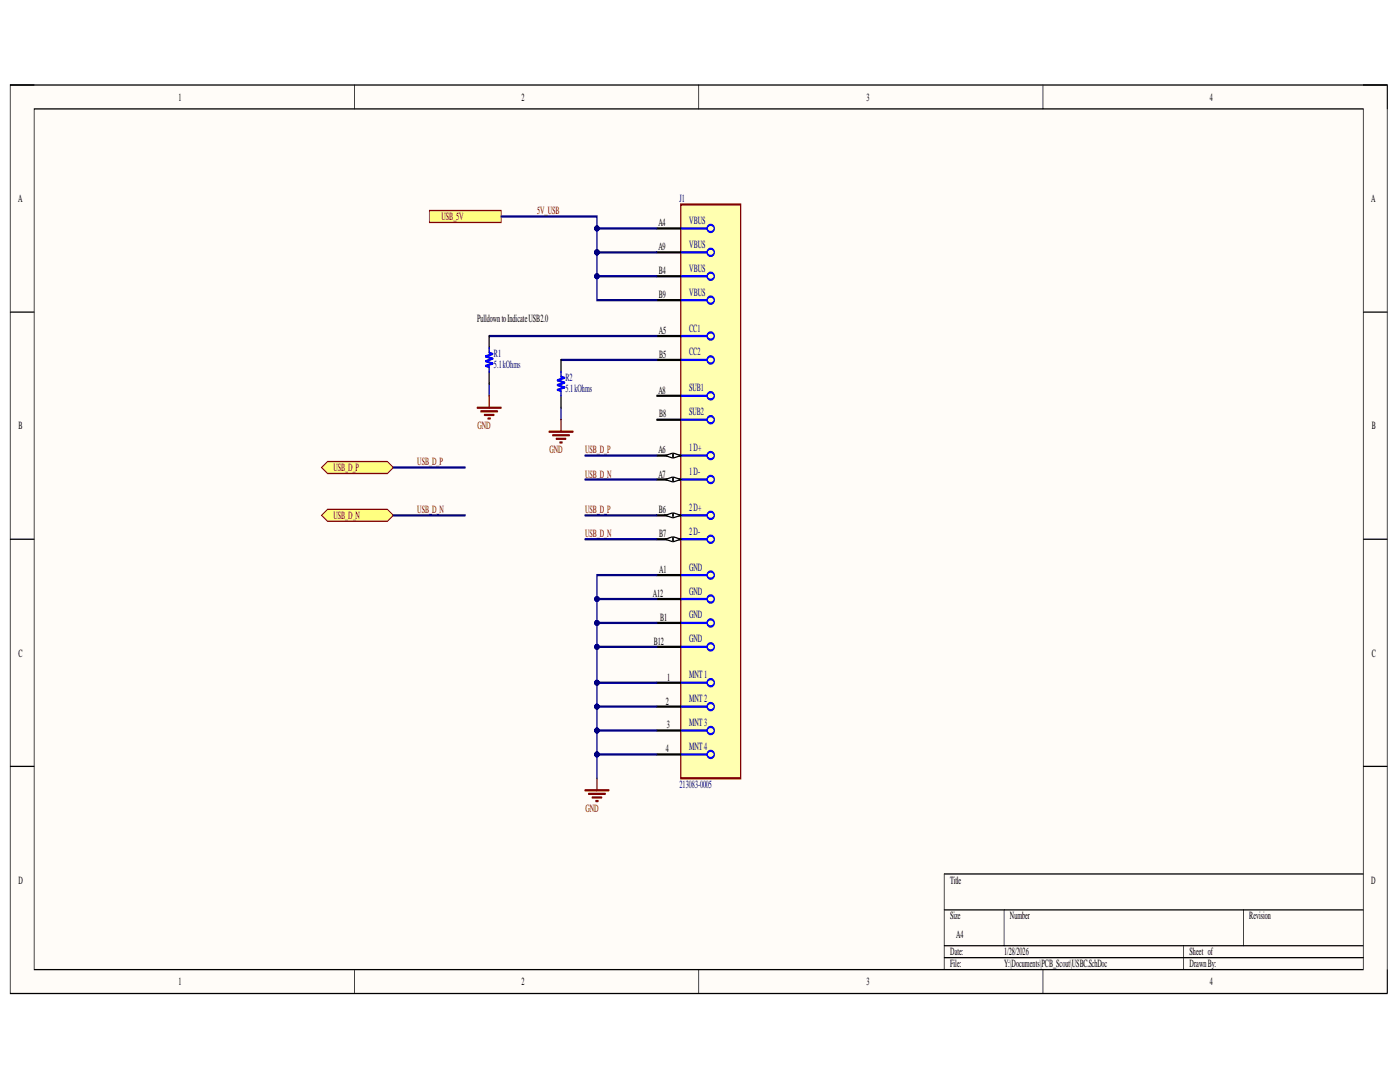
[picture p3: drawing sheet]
<svg xmlns="http://www.w3.org/2000/svg" width="279mm" height="216mm" viewBox="0 0 279 216" stroke-linecap="round" stroke-linejoin="round" font-family="sans-serif">
<path d="M2 17h274.8v181.2h-274.8z" fill-rule="evenodd" fill="#fffcf8"/>
<path d="M2 17h274.8v181.2h-274.8z" fill="none" stroke="#000" stroke-width=".2"/>
<path d="M6.8 21.7h265.3v171.8h-265.3z" fill-rule="evenodd" fill="#fffcf8"/>
<g fill="none" stroke="#000" stroke-width=".2">
<path d="M2 17h4.8M70.7 17v4.7M139.4 17v4.7M208.1 17v4.7M272.1 17h4.7v4.7M6.8 21.7h265.3v171.8h-265.3zM2 62.3h4.8M272.1 62.3h4.7M2 107.6h4.8M272.1 107.6h4.7M2 152.9h4.8M272.1 152.9h4.7"/>
<path d="M272.1 174.4h-83.7v19.1M70.7 193.5v4.7M139.4 193.5v4.7M188.4 181.6h83.7M188.4 188.7h83.7M188.4 191.1h83.7M200.4 181.6v7.1M208.1 193.5v4.7M236.2 188.7v4.8M248.2 181.6v7.1M276.8 193.5v4.7"/>
</g>
<path d="M135.9 40.8h11.9v114.5h-11.9z" fill-rule="evenodd" fill="#ffffb0"/>
<path d="M135.9 40.8h11.9v114.5h-11.9z" fill="none" stroke="#800000" stroke-width=".34"/>
<g fill="none" stroke="#00f" stroke-width=".34">
<path d="M135.9 45.6h5.2M135.9 50.4h5.2M135.9 55.1h5.2M135.9 59.9h5.2M135.9 67.1h5.2M135.9 79h5.2M135.9 71.8h5.2M135.9 90.9h5.2M135.9 95.7h5.2M135.9 83.8h5.2M135.9 114.8h5.2M135.9 119.5h5.2"/>
<path d="M135.9 102.8h5.2M135.9 107.6h5.2M135.9 136.2h5.2M135.9 124.3h5.2M135.9 129.1h5.2M135.9 141h5.2M135.9 145.8h5.2M135.9 150.5h5.2"/>
<circle cx="141.8" cy="59.9" r=".72"/>
<circle cx="141.8" cy="50.4" r=".72"/>
<circle cx="141.8" cy="55.1" r=".72"/>
<circle cx="141.8" cy="45.6" r=".72"/>
<circle cx="141.8" cy="71.8" r=".72"/>
<circle cx="141.8" cy="79" r=".72"/>
<circle cx="141.8" cy="67.1" r=".72"/>
<circle cx="141.8" cy="83.7" r=".72"/>
<circle cx="141.8" cy="90.9" r=".72"/>
<circle cx="141.8" cy="95.7" r=".72"/>
<circle cx="141.8" cy="114.8" r=".72"/>
<circle cx="141.8" cy="102.8" r=".72"/>
<circle cx="141.8" cy="107.6" r=".72"/>
<circle cx="141.8" cy="119.5" r=".72"/>
<circle cx="141.8" cy="136.2" r=".72"/>
<circle cx="141.8" cy="124.3" r=".72"/>
<circle cx="141.8" cy="129.1" r=".72"/>
<circle cx="141.8" cy="145.8" r=".72"/>
<circle cx="141.8" cy="150.5" r=".72"/>
<circle cx="141.8" cy="141" r=".72"/>
</g>
<path d="M131.1 45.6h4.8M131.1 67.1h4.8M131.1 90.9h4.8M131.1 114.8h4.8M131.1 136.2h4.8M131.1 141h4.8M131.1 145.8h4.8M131.1 150.5h4.8" fill="none" stroke="#000" stroke-width=".34"/>
<path d="M134.4 90.4l1.5 .5-1.5 .5z" fill="#f8fcff"/>
<path d="M134.4 90.4l1.5 .5-1.5 .5z" fill="none" stroke="#000" stroke-width=".2"/>
<path d="M132.8 90.9l1.4-.5v1z" fill="#f8fcff"/>
<path d="M132.8 90.9l1.4-.5v1z" fill="none" stroke="#000" stroke-width=".2"/>
<path d="M131.1 95.7h4.8" fill="none" stroke="#000" stroke-width=".34"/>
<path d="M134.4 95.2l1.5 .5-1.5 .5z" fill="#f8fcff"/>
<path d="M134.4 95.2l1.5 .5-1.5 .5z" fill="none" stroke="#000" stroke-width=".2"/>
<path d="M132.8 95.7l1.4-.5v1z" fill="#f8fcff"/>
<path d="M132.8 95.7l1.4-.5v1z" fill="none" stroke="#000" stroke-width=".2"/>
<path d="M131.1 50.4h4.8M131.1 55.1h4.8M131.1 79h4.8M131.1 71.8h4.8M131.1 119.5h4.8M131.1 102.8h4.8M131.1 124.3h4.8" fill="none" stroke="#000" stroke-width=".34"/>
<path d="M134.4 102.4l1.5 .4-1.5 .5z" fill="#f8fcff"/>
<path d="M134.4 102.4l1.5 .4-1.5 .5z" fill="none" stroke="#000" stroke-width=".2"/>
<path d="M132.8 102.8l1.4-.4v.9z" fill="#f8fcff"/>
<path d="M132.8 102.8l1.4-.4v.9z" fill="none" stroke="#000" stroke-width=".2"/>
<path d="M131.1 107.6h4.8" fill="none" stroke="#000" stroke-width=".34"/>
<path d="M134.4 107.1l1.5 .5-1.5 .5z" fill="#f8fcff"/>
<path d="M134.4 107.1l1.5 .5-1.5 .5z" fill="none" stroke="#000" stroke-width=".2"/>
<path d="M132.8 107.6l1.4-.5v1z" fill="#f8fcff"/>
<path d="M132.8 107.6l1.4-.5v1z" fill="none" stroke="#000" stroke-width=".2"/>
<path d="M131.1 59.9h4.8M131.1 83.8h4.8M131.1 129.1h4.8" fill="none" stroke="#000" stroke-width=".34"/>
<path d="M64.2 102.8l1.2-1.2h11.9l1.2 1.2-1.2 1.2h-11.9z" fill-rule="evenodd" fill="#ffff80"/>
<path d="M64.2 102.8l1.2-1.2h11.9l1.2 1.2-1.2 1.2h-11.9z" fill="none" stroke="#800000" stroke-width=".2"/>
<path d="M64.2 93.3l1.2-1.2h11.9l1.2 1.2-1.2 1.2h-11.9z" fill-rule="evenodd" fill="#ffff80"/>
<path d="M64.2 93.3l1.2-1.2h11.9l1.2 1.2-1.2 1.2h-11.9z" fill="none" stroke="#800000" stroke-width=".2"/>
<path d="M85.7 42h14.3v2.4h-14.3z" fill-rule="evenodd" fill="#ffff80"/>
<path d="M85.7 42h14.3v2.4h-14.3z" fill="none" stroke="#800000" stroke-width=".2"/>
<path d="M119.1 50.4h12" fill="none" stroke="#000080" stroke-width=".34"/>
<circle cx="119.1" cy="50.4" r=".48" fill="#000080"/>
<circle cx="119.1" cy="50.4" r=".48" fill="none" stroke="#000080" stroke-width=".2"/>
<path d="M119.1 50.4v4.7h12" fill="none" stroke="#000080" stroke-width=".34"/>
<circle cx="119.1" cy="50.4" r=".48" fill="#000080"/>
<circle cx="119.1" cy="50.4" r=".48" fill="none" stroke="#000080" stroke-width=".2"/>
<circle cx="119.1" cy="55.1" r=".48" fill="#000080"/>
<circle cx="119.1" cy="55.1" r=".48" fill="none" stroke="#000080" stroke-width=".2"/>
<path d="M119.1 55.1v4.8h12" fill="none" stroke="#000080" stroke-width=".34"/>
<circle cx="119.1" cy="55.1" r=".48" fill="#000080"/>
<circle cx="119.1" cy="55.1" r=".48" fill="none" stroke="#000080" stroke-width=".2"/>
<path d="M100 43.2h19.1v7.2" fill="none" stroke="#000080" stroke-width=".34"/>
<circle cx="119.1" cy="45.6" r=".48" fill="#000080"/>
<circle cx="119.1" cy="45.6" r=".48" fill="none" stroke="#000080" stroke-width=".2"/>
<circle cx="119.1" cy="50.4" r=".48" fill="#000080"/>
<circle cx="119.1" cy="50.4" r=".48" fill="none" stroke="#000080" stroke-width=".2"/>
<path d="M119.1 45.6h12" fill="none" stroke="#000080" stroke-width=".34"/>
<circle cx="119.1" cy="45.6" r=".48" fill="#000080"/>
<circle cx="119.1" cy="45.6" r=".48" fill="none" stroke="#000080" stroke-width=".2"/>
<path d="M116.7 90.9h14.4M116.7 95.7h14.4M116.7 102.8h14.4M116.7 107.6h14.4M131.1 114.8h-12v40.5" fill="none" stroke="#000080" stroke-width=".34"/>
<path d="M116.7 157.7h4.8M117.5 158.4h3.3M118.2 159.1h1.9M118.9 159.8h.5M119.1 155.3v2.4" fill="none" stroke="#800000" stroke-width=".34"/>
<circle cx="119.1" cy="150.5" r=".48" fill="#000080"/>
<circle cx="119.1" cy="150.5" r=".48" fill="none" stroke="#000080" stroke-width=".2"/>
<circle cx="119.1" cy="145.8" r=".48" fill="#000080"/>
<circle cx="119.1" cy="145.8" r=".48" fill="none" stroke="#000080" stroke-width=".2"/>
<circle cx="119.1" cy="141" r=".48" fill="#000080"/>
<circle cx="119.1" cy="141" r=".48" fill="none" stroke="#000080" stroke-width=".2"/>
<circle cx="119.1" cy="136.2" r=".48" fill="#000080"/>
<circle cx="119.1" cy="136.2" r=".48" fill="none" stroke="#000080" stroke-width=".2"/>
<circle cx="119.1" cy="129.1" r=".48" fill="#000080"/>
<circle cx="119.1" cy="129.1" r=".48" fill="none" stroke="#000080" stroke-width=".2"/>
<circle cx="119.1" cy="124.3" r=".48" fill="#000080"/>
<circle cx="119.1" cy="124.3" r=".48" fill="none" stroke="#000080" stroke-width=".2"/>
<circle cx="119.1" cy="119.5" r=".48" fill="#000080"/>
<circle cx="119.1" cy="119.5" r=".48" fill="none" stroke="#000080" stroke-width=".2"/>
<path d="M119.1 119.5h12" fill="none" stroke="#000080" stroke-width=".34"/>
<circle cx="119.1" cy="119.5" r=".48" fill="#000080"/>
<circle cx="119.1" cy="119.5" r=".48" fill="none" stroke="#000080" stroke-width=".2"/>
<path d="M119.1 124.3h12" fill="none" stroke="#000080" stroke-width=".34"/>
<circle cx="119.1" cy="124.3" r=".48" fill="#000080"/>
<circle cx="119.1" cy="124.3" r=".48" fill="none" stroke="#000080" stroke-width=".2"/>
<path d="M119.1 129.1h12" fill="none" stroke="#000080" stroke-width=".34"/>
<circle cx="119.1" cy="129.1" r=".48" fill="#000080"/>
<circle cx="119.1" cy="129.1" r=".48" fill="none" stroke="#000080" stroke-width=".2"/>
<path d="M119.1 136.2h12" fill="none" stroke="#000080" stroke-width=".34"/>
<circle cx="119.1" cy="136.2" r=".48" fill="#000080"/>
<circle cx="119.1" cy="136.2" r=".48" fill="none" stroke="#000080" stroke-width=".2"/>
<path d="M119.1 141h12" fill="none" stroke="#000080" stroke-width=".34"/>
<circle cx="119.1" cy="141" r=".48" fill="#000080"/>
<circle cx="119.1" cy="141" r=".48" fill="none" stroke="#000080" stroke-width=".2"/>
<path d="M119.1 145.8h12" fill="none" stroke="#000080" stroke-width=".34"/>
<circle cx="119.1" cy="145.8" r=".48" fill="#000080"/>
<circle cx="119.1" cy="145.8" r=".48" fill="none" stroke="#000080" stroke-width=".2"/>
<path d="M119.1 150.5h12" fill="none" stroke="#000080" stroke-width=".34"/>
<circle cx="119.1" cy="150.5" r=".48" fill="#000080"/>
<circle cx="119.1" cy="150.5" r=".48" fill="none" stroke="#000080" stroke-width=".2"/>
<path d="M97.6 67.1h33.5M97.6 76.6v2.4M112 71.8h19.1M78.5 93.3h14.3M112 81.4v2.4M78.5 102.8h14.3" fill="none" stroke="#000080" stroke-width=".34"/>
<path d="M97.6 79v2.4M95.2 81.4h4.8M96 82.1h3.3M96.7 82.8h1.9M97.4 83.5h.5M109.6 86.1h4.7M110.3 86.8h3.3M111 87.6h1.9M111.7 88.3h.5M112 83.8v2.3" fill="none" stroke="#800000" stroke-width=".34"/>
<path d="M97.6 67.1v2.3M97.6 74.2v2.4M112 71.8v2.4M112 79v2.4" fill="none" stroke="#000" stroke-width=".34"/>
<path d="M97.6 69.4v1l.7 .2-1.4 .5 1.4 .5-1.4 .5 1.4 .4-1.4 .5 .7 .3v.9M112 74.2v1l.7 .2-1.5 .5 1.5 .5-1.5 .4 1.5 .5-1.5 .5 .8 .2v1" fill="none" stroke="#00f" stroke-width=".34"/>
<g font-size="2.2">
<text x="35.6" y="20.1">1</text>
<text x="104.1" y="20.1">2</text>
<text x="172.9" y="20.1">3</text>
<text x="241.5" y="20.1">4</text>
<text x="3.6" y="40.3">A</text>
<text x="273.7" y="40.3">A</text>
<text x="131.4" y="45.2">A4</text>
<text x="131.4" y="50">A9</text>
<text x="131.5" y="54.7">B4</text>
<text x="131.5" y="59.5">B9</text>
<text x="95.2" y="64.2">PulldowntoIndicateUSB2.0</text>
<text x="131.5" y="66.6">A5</text>
<text x="131.6" y="71.4">B5</text>
<text x="131.4" y="78.6">A8</text>
<text x="131.6" y="83.3">B8</text>
<text x="3.7" y="85.7">B</text>
<text x="273.8" y="85.7">B</text>
<text x="131.4" y="90.5">A6</text>
<text x="131.4" y="95.3">A7</text>
<text x="131.5" y="102.4">B6</text>
<text x="131.6" y="107.2">B7</text>
<text x="130.3" y="119.1">A12</text>
<text x="131.6" y="114.4">A1</text>
<text x="131.7" y="123.9">B1</text>
<text x="3.7" y="131.1">C</text>
<text x="130.5" y="128.6">B12</text>
<text x="273.8" y="131.1">C</text>
<text x="133.2" y="135.8">1</text>
<text x="132.9" y="140.6">2</text>
<text x="133.1" y="145.3">3</text>
<text x="132.9" y="150.1">4</text>
<text x="3.7" y="176.4">D</text>
<text x="189.6" y="176.4">Title</text>
<text x="273.7" y="176.4">D</text>
<text x="189.6" y="183.5">Size</text>
<text x="201.6" y="183.5">Number</text>
<text x="249.3" y="183.5">Revision</text>
<text x="189.6" y="190.6">Date:</text>
<text x="190.8" y="187.1">A4</text>
<text x="200.4" y="190.6">1/28/2026</text>
<text x="237.4" y="190.6">Sheet of</text>
<text x="35.6" y="196.6">1</text>
<text x="104.1" y="196.6">2</text>
<text x="172.9" y="196.6">3</text>
<text x="189.6" y="193">File:</text>
<text x="200.4" y="193">Y:\Documents\PCB_Scout\USBC.SchDoc</text>
<text x="237.4" y="193">DrawnBy:</text>
<text x="241.5" y="196.6">4</text>
</g>
<g font-size="2.2" fill="#000080">
<text x="135.6" y="40.3">J1</text>
<text x="137.6" y="44.6">VBUS</text>
<text x="137.6" y="49.5">VBUS</text>
<text x="137.6" y="54.2">VBUS</text>
<text x="137.6" y="59">VBUS</text>
<text x="98.6" y="71.1">R1</text>
<text x="137.6" y="66.2">CC1</text>
<text x="137.6" y="70.9">CC2</text>
<text x="98.6" y="73.5">5.1kOhms</text>
<text x="112.9" y="76">R2</text>
<text x="112.9" y="78.3">5.1kOhms</text>
<text x="137.6" y="78.1">SUB1</text>
<text x="137.6" y="82.9">SUB2</text>
<text x="137.6" y="90">1D+</text>
<text x="137.6" y="94.8">1D-</text>
<text x="137.6" y="101.9">2D+</text>
<text x="137.6" y="106.7">2D-</text>
<text x="137.6" y="113.8">GND</text>
<text x="137.6" y="118.7">GND</text>
<text x="137.6" y="123.4">GND</text>
<text x="137.6" y="128.2">GND</text>
<text x="137.6" y="135.3">MNT1</text>
<text x="137.6" y="140.1">MNT2</text>
<text x="137.6" y="144.8">MNT3</text>
<text x="137.6" y="149.6">MNT4</text>
<text x="135.6" y="157.2">213083-0005</text>
</g>
<g font-size="2.2" fill="#800000">
<text x="88.1" y="44">USB_5V</text>
<text x="107.2" y="42.8">5V_USB</text>
<text x="95.3" y="85.7">GND</text>
<text x="66.5" y="94">USB_D_P</text>
<text x="83.3" y="92.8">USB_D_P</text>
<text x="109.7" y="90.5">GND</text>
<text x="116.8" y="90.5">USB_D_P</text>
<text x="116.8" y="95.3">USB_D_N</text>
<text x="66.5" y="103.6">USB_D_N</text>
<text x="83.3" y="102.4">USB_D_N</text>
<text x="116.8" y="102.4">USB_D_P</text>
<text x="116.8" y="107.2">USB_D_N</text>
<text x="116.8" y="162">GND</text>
</g>
</svg>
